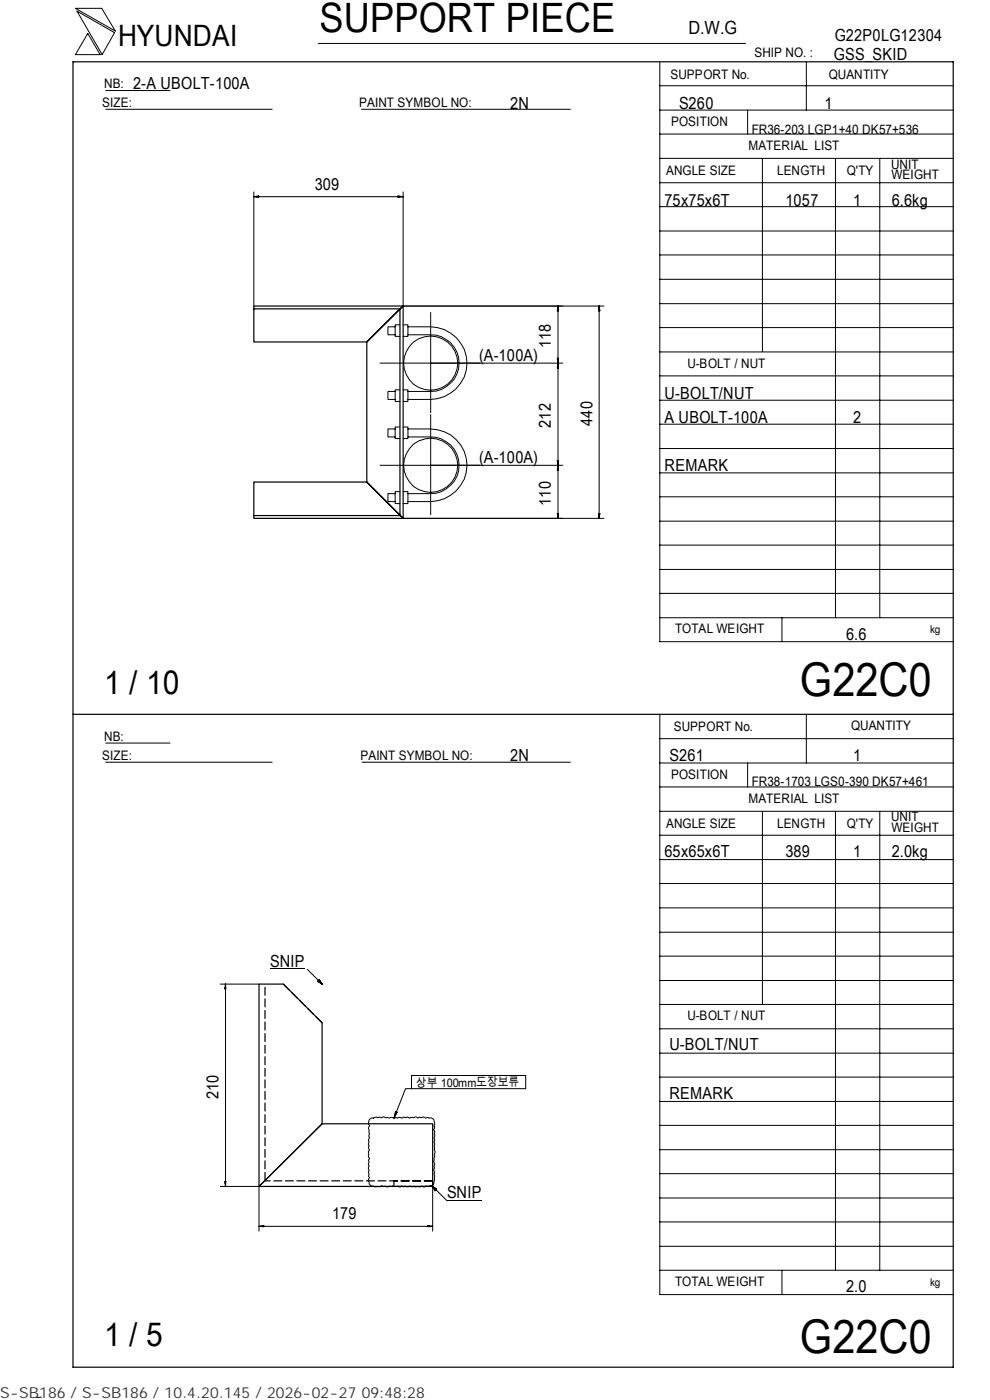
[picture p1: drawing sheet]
<svg xmlns="http://www.w3.org/2000/svg" width="210mm" height="297mm" viewBox="0 0 210 297" stroke-linecap="round" stroke-linejoin="round" font-family="sans-serif">
<path d="M15.5 13.1h186.7v277h-186.7zM53.8 65.5v-.6h31.7l-7.7 7.6h-24v-7h31l.7-.6v45.1l-7.7-7.7v-29.8l7-7v43.9h-31v-7.1h24l7.7 7.7h-31.7v-.6M15.5 151.5h186.7M54.9 208.8h5.2l8.2 8.2v21.4l-13.4 13.3zM54.9 251.7l13.4-13.3h23.5v13.3z" fill="none" stroke="#000" stroke-width=".25"/>
<g fill="none" stroke="#000" stroke-width=".21">
<path d="M16 1.8h5.6l2.9 4.8zM16.3 2.4l8 4.5-2.6 4.7zM18.6 7.1l2.6 4.5h-5.2zM22.4 19.2h13.7M67.5 9.2h90.6M139.9 18.2h62.3M139.9 13.2v122.9h62.3M171 13.1v10.3M22.4 23.2h35.3M76.7 23.2h44.3M139.9 38.8h62.3M139.9 33.6h62.3"/>
<path d="M139.9 28.4h62.3M139.9 23.4h62.3M158.6 23.4v5M161.7 33.6v41M177.2 33.7v97.4M186.6 33.7v97.4M53.8 41.7l1.1-.1v.2zM53.8 41.7h31.7M53.8 40.7v24.2M54.5 41.6v.2M84.4 41.6l1.1 .1-1.1 .1zM84.7 41.6v.2"/>
<path d="M85.5 40.7v24.2h42.6M139.9 59.3h62.3M139.9 54.1h62.3M139.9 49h62.3M139.9 43.8h62.3M83.8 69.3h-1.5v1.7h1.5M84.8 68.9h-1v2.5h1M85.5 68.9h1v2.5h-1M86.5 69.3h4.8a7.7 7.7 0 0 1 7.7 7.7 7.7 7.7 0 0 1-7.7 7.7h-4.8M86.5 71h4.8a6 6 0 0 1 6.1 6 6 6 0 0 1-6.1 6h-4.8M91.3 66.3v21.2M118.2 76h.2v1z"/>
<path d="M118.3 77.7h.1M118.3 76.4h.1M118.3 65.6h.1M118.4 77v1.1h-.2zM118.4 64.9v45.1M118.4 64.9v1h-.2zM119.4 77h-38.8M127 65.6h.2M127.1 64.9l.1 1h-.2zM127.1 64.9v45.1M139.9 79.7h62.3M139.9 74.7h62.3"/>
<path d="M139.9 69.5h62.3M139.9 64.4h62.3M80.6 98.7h38.8M83.8 91h-1.5v1.7h1.5M83.8 83h-1.5v1.7h1.5M84.8 90.6h-1v2.4h1M84.8 82.7h-1v2.5h1M85.5 90.6h1v2.4h-1M85.5 82.7h1v2.5h-1M86.5 91h4.8a7.7 7.7 0 0 1 7.7 7.7 7.7 7.7 0 0 1-7.7 7.7h-4.8M86.5 92.7h4.8a6 6 0 0 1 6.1 6 6 6 0 0 1-6.1 6h-4.8M91.3 88v21.2"/>
<path d="M118.2 97.7h.2v1zM118.3 99.4h.1M118.3 98h.1M118.4 98.7v1h-.2zM139.9 95.2h62.3M139.9 90h62.3M139.9 84.9h62.3M83.8 104.7h-1.5v1.7h1.5M84.8 104.3h-1v2.5h1M85.5 110h42.6M85.5 104.3h1v2.5h-1M118.2 109h.2v1z"/>
<path d="M118.3 109.3h.1M127 109h.2l-.1 1zM127 109.3h.2M139.9 100.3h62.3M139.9 115.6h62.3M139.9 110.6h62.3M139.9 105.4h62.3M139.9 131.1h62.3M139.9 125.9h62.3M139.9 120.8h62.3M165.9 131.1v5M22.4 157.6h13.7"/>
<path d="M139.9 151.7v122.9h62.3M139.9 156.7h62.3M171 151.5v10.4M22.4 161.7h35.3M76.8 161.7h44.2M139.9 177.2h62.3M139.9 172.1h62.3M139.9 167h62.3M139.9 161.9h62.3M158.6 161.9v5.1M161.7 172.1v41M177.2 172.2v97.3"/>
<path d="M186.6 172.2v97.3M139.9 182.4h62.3M139.9 197.8h62.3M139.9 192.6h62.3M139.9 187.4h62.3M46.7 208.8h8.2M47.7 209.5h.1M47.8 208.8l.1 1h-.2zM47.8 208.8v42.9M57.3 205.6h7.4M65.2 205.6l3.1 3.2M67.4 208.2l.3-.4 .6 1z"/>
<path d="M139.9 218.3h62.3M139.9 213.1h62.3M139.9 208h62.3M139.9 202.9h62.3M78.3 237.6l.6-.5 .3 .1 .6-.2 .3 .1 .4-.1 .4 .1 .6-.1 1 .2 .4-.1 .7 .1 .4-.1 .3 .1 .6-.1 .3 .1 .4-.2 .4 .1 .3-.1 .6 .2 .2-.1h.6l.6-.1 .3 .2 .4-.2 .4 .1 .3-.1 .6 .2 .4-.1 .4 .1a.88 .88 0 0 1 1.1 1l-.2 .6 .2 .3-.3 .6 .3 .2v1.3l-.2 .3 .2 .6-.2 .2 .2 .3-.1 1.3 .2 .7-.2 .2 .1 .6-.3 1.1 .3 .3-.2 .6 .2 .4-.3 .3 .3 .7-.2 .3 .2 .3v.9l-.2 .8-.2 .3-1 .3-.5-.1-.2 .2-.6-.2-.4 .2-.5-.2-.3 .2h-1l-.4-.2-.3 .2-.6-.2-.4 .2-.4-.2-.6 .2-.3-.2-.6 .1-.3-.2-1.4 .3-1.1-.3a2.34 2.34 0 0 1-2.6-.3l-.2-.7v-.3l.3-.4-.3-.3 .2-.4-.2-.3 .2-.5-.2-.3 .2-.6-.2-.6 .2-.3-.2-.4 .3-.3-.3-.4v-1.1l.3-.3-.3-.6 .2-.2-.2-.3 .2-.7-.2-.2 .3-.6-.2-.3 .2-.6-.3-1.1 .3-.6a1.05 1.05 0 0 1-.1-1.2zM83.8 236.3l.2 .1M83.9 235.8l.3 .2-.6 1.2zM87.3 228.2h24.2v2.8h-24.2zM87.3 231h-1.3l-2.4 6.2M139.9 238.7h62.3M139.9 233.7h62.3M139.9 228.5h62.3"/>
<path d="M139.9 223.4h62.3M46.7 251.7h8.2v9.5M47.7 250.7h.2l-.1 1zM47.7 251h.1M91.8 251.7l.8 .6-.3 .3zM91.8 251.7l3 3.1M91.8 251.7v9.5M94.8 254.7h7.4M139.9 259.2h62.3M139.9 254.2h62.3M139.9 249h62.3M139.9 243.9h62.3"/>
<path d="M54.9 260.2l1.1-.2v.3zM54.9 260.2h36.9M55.7 260.1v.2M90.8 260l1 .2-1 .1zM91 260.1v.2M139.9 269.5h62.3M139.9 264.4h62.3M165.9 269.5v5.1M8.8 296.4l-1 .1"/>
<circle cx="91.3" cy="77" r="5.8"/>
<circle cx="91.3" cy="98.7" r="5.8"/>
</g>
<path d="M68.3 217l-8.2-8.2M56.2 250.5v-41.7M91.8 250.5h-35.6M91.8 250.5h-8.2v1.2h8.2v-1.2" fill="none" stroke="#000" stroke-width=".25" stroke-dasharray="1.9 .6" stroke-linecap="butt"/>
<path d="M67.4 207.9h.9v.9h-.9zM91.9 251.8h.7v.8h-.7z" fill="#000"/>
<g font-size="9.9">
<text x="169.7" y="147.6">G22C0</text>
<text x="169.7" y="286.9">G22C0</text>
</g>
<text font-size="8.6" x="67.7" y="6.9">SUPPORT PIECE</text>
<g font-size="7">
<text x="22.1" y="147.2">1 / 10</text>
<text x="22.1" y="285.6">1 / 5</text>
</g>
<text font-size="6.3" x="25.1" y="9.8">HYUNDAI</text>
<text font-size="3.9" x="146" y="7.3">D.W.G</text>
<g font-size="3.5">
<text x="177" y="8.7">G22P0LG12304</text>
<text x="176.9" y="12.8">GSS_SKID</text>
<text x="28.3" y="19">2-A UBOLT-100A</text>
<text x="108.2" y="23.1">2N</text>
<text x="144" y="23.1">S260</text>
<text x="174.8" y="23.1">1</text>
<text x="66.8" y="40.2">309</text>
<text x="141" y="43.6">75x75x6T</text>
<text x="166.6" y="43.6">1057</text>
<text x="180.9" y="43.6">1</text>
<text x="189.1" y="43.6">6.6kg</text>
<text x="101.6" y="76.5">(A-100A)</text>
<text x="116.8" y="73.9" transform="rotate(-90 116.8 73.9)">118</text>
<text x="141" y="89.7">A UBOLT-100A</text>
<text x="141" y="84.6">U-BOLT/NUT</text>
<text x="180.9" y="89.7">2</text>
<text x="116.8" y="90.8" transform="rotate(-90 116.8 90.8)">212</text>
<text x="125.6" y="90.3" transform="rotate(-90 125.6 90.3)">440</text>
<text x="101.6" y="98.2">(A-100A)</text>
<text x="141" y="99.9">REMARK</text>
<text x="116.8" y="107.3" transform="rotate(-90 116.8 107.3)">110</text>
<text x="179.5" y="135.8">6.6</text>
<text x="108.2" y="161.4">2N</text>
<text x="142" y="161.4">S261</text>
<text x="180.9" y="161.4">1</text>
<text x="141" y="181.9">65x65x6T</text>
<text x="166.6" y="181.9">389</text>
<text x="180.9" y="181.9">1</text>
<text x="189.1" y="181.9">2.0kg</text>
<text x="57.3" y="205.1">SNIP</text>
<text x="142" y="222.8">U-BOLT/NUT</text>
<text x="46.3" y="233.2" transform="rotate(-90 46.3 233.2)">210</text>
<text x="142" y="233.1">REMARK</text>
<text x="94.8" y="254.3">SNIP</text>
<text x="70.4" y="258.7">179</text>
<text x="179.5" y="274.1">2.0</text>
</g>
<text font-size="3.2" fill="#323232" x="0" y="296.6">S-SB186 / S-SB186 / 10.4.20.145 / 2026-02-27 09:48:28</text>
<g font-size="2.8">
<text x="142.2" y="16.8">SUPPORT No.</text>
<text x="160" y="12.2">SHIP NO. :</text>
<text x="175.8" y="16.7">QUANTITY</text>
<text x="21.7" y="22.8">SIZE:</text>
<text x="22.1" y="18.7">NB:</text>
<text x="76.2" y="22.8">PAINT SYMBOL NO:</text>
<text x="142.3" y="26.8">POSITION</text>
<text x="159.4" y="28.4">FR36-203 LGP1+40 DK57+536</text>
<text x="158.8" y="31.7">MATERIAL LIST</text>
<text x="189" y="35.8">UNIT</text>
<text x="141.3" y="37.2">ANGLE SIZE</text>
<text x="164.8" y="37.1">LENGTH</text>
<text x="179.6" y="37.1">Q'TY</text>
<text x="189.1" y="38">WEIGHT</text>
<text x="145.8" y="78">U-BOLT / NUT</text>
<text x="143.2" y="134.4">TOTAL WEIGHT</text>
<text x="142.9" y="155">SUPPORT No.</text>
<text x="180.5" y="154.9">QUANTITY</text>
<text x="21.7" y="161.3">SIZE:</text>
<text x="22.1" y="157.1">NB:</text>
<text x="76.5" y="161.2">PAINT SYMBOL NO:</text>
<text x="142.3" y="165.3">POSITION</text>
<text x="159.4" y="166.7">FR38-1703 LGS0-390 DK57+461</text>
<text x="158.8" y="170.3">MATERIAL LIST</text>
<text x="141.3" y="175.7">ANGLE SIZE</text>
<text x="164.8" y="175.6">LENGTH</text>
<text x="179.6" y="175.6">Q'TY</text>
<text x="189" y="174.2">UNIT</text>
<text x="189.1" y="176.5">WEIGHT</text>
<text x="145.8" y="216.5">U-BOLT / NUT</text>
<text x="143.2" y="272.9">TOTAL WEIGHT</text>
</g>
<text font-size="2.5" x="88.2" y="230.5">상부 100mm도장보류</text>
<g font-size="2.3">
<text x="197.3" y="134.3">kg</text>
<text x="197.3" y="272.8">kg</text>
</g>
</svg>
